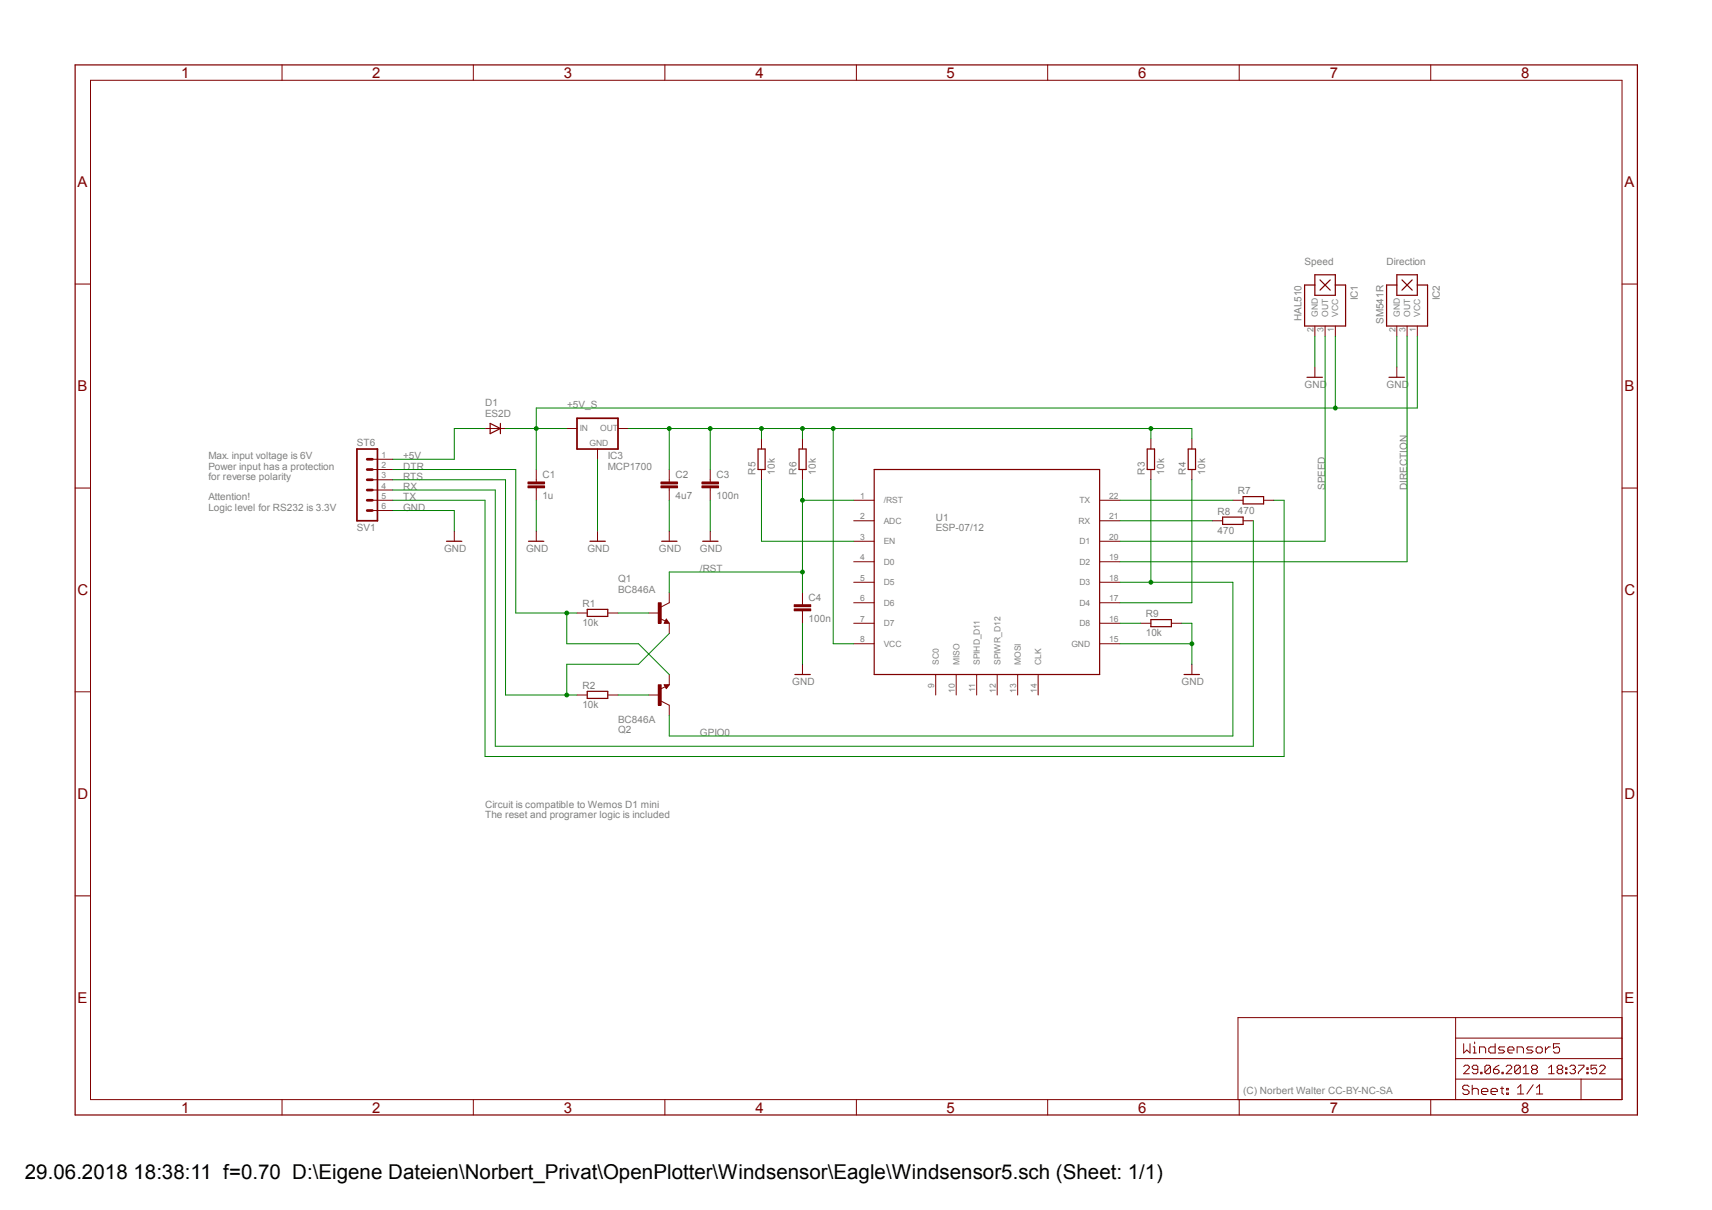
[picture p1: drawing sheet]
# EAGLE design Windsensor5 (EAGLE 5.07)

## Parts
C1  1u  C-EUC0805  [C0805]
C2  4u7  C-EUC0805  [C0805]
C3  100n  C-EUC0805K  [C0805K]
C4  100n  C-EUC0805K  [C0805K]
D1  ES2D  [SMB]
IC1  HAL510  A1301UA  [SIP3-UA]
IC2  SM541R  [SIP3-UA]
IC3  MCP1700  [SOT223]
Q1  BC846A  BC849SMD  [SOT23-BEC]
Q2  BC846A  BC849SMD  [SOT23-BEC]
R1  10k  R-EU_M0805  [M0805]
R2  10k  R-EU_M0805  [M0805]
R3  10k  R-EU_M0805  [M0805]
R4  10k  R-EU_M0805  [M0805]
R5  10k  R-EU_M0805  [M0805]
R6  10k  R-EU_M0805  [M0805]
R7  470  R-EU_M0805  [M0805]
R8  470  R-EU_M0805  [M0805]
R9  10k  R-EU_M0805  [M0805]
SV1  ST6  MA06-1  [MA06-1]
U1  ESP-07/12  [ESP-07/12]

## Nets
+3.3V: C2.1 C3.1 IC3.3(OUT) R3.2 R4.2 R5.2 R6.2 U1.8(VCC)
+5V: D1.A SV1.1
+5V_S: C1.1 D1.C IC1.1(VCC) IC2.1(VCC) IC3.2(IN)
/RST: C4.1 Q1.C R6.1 U1.1(/RST)
DIRECTION: IC2.3(OUT) U1.19(D2)
DTR: Q2.E R1.1 SV1.2
GND: C1.2 C2.2 C3.2 C4.2 IC1.2(GND) IC2.2(GND) IC3.1(GND) R9.2 SV1.6 U1.15(GND)
GPIO0: Q2.C R3.1 U1.18(D3)
N$4: R5.1 U1.3(EN)
N$5: R9.1 U1.16(D8)
N$6: R8.1 U1.21(RX)
N$7: R7.1 U1.22(TX)
N$8: Q1.B R1.2
N$9: Q2.B R2.2
N$16: R4.1 U1.17(D4)
RTS: Q1.E R2.1 SV1.3
RX: R8.2 SV1.4
SPEED: IC1.3(OUT) U1.20(D1)
TX: R7.2 SV1.5
Unconnected: U1.2(ADC) U1.4(D0) U1.5(D5) U1.6(D6) U1.7(D7) U1.9(SC0) U1.10(MISO) U1.11(SPIHD_D11) U1.12(SPIWR_D12) U1.13(MOSI) U1.14(CLK)

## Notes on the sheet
- Speed | Direction
- Max. input voltage is 6V
- Power input has a protection
- for reverse polarity
- Attention!
- Logic level for RS232 is 3.3V
- Circuit is compatible to Wemos D1 mini
- The reset and programer logic is included
- (C) Norbert Walter CC-BY-NC-SA
